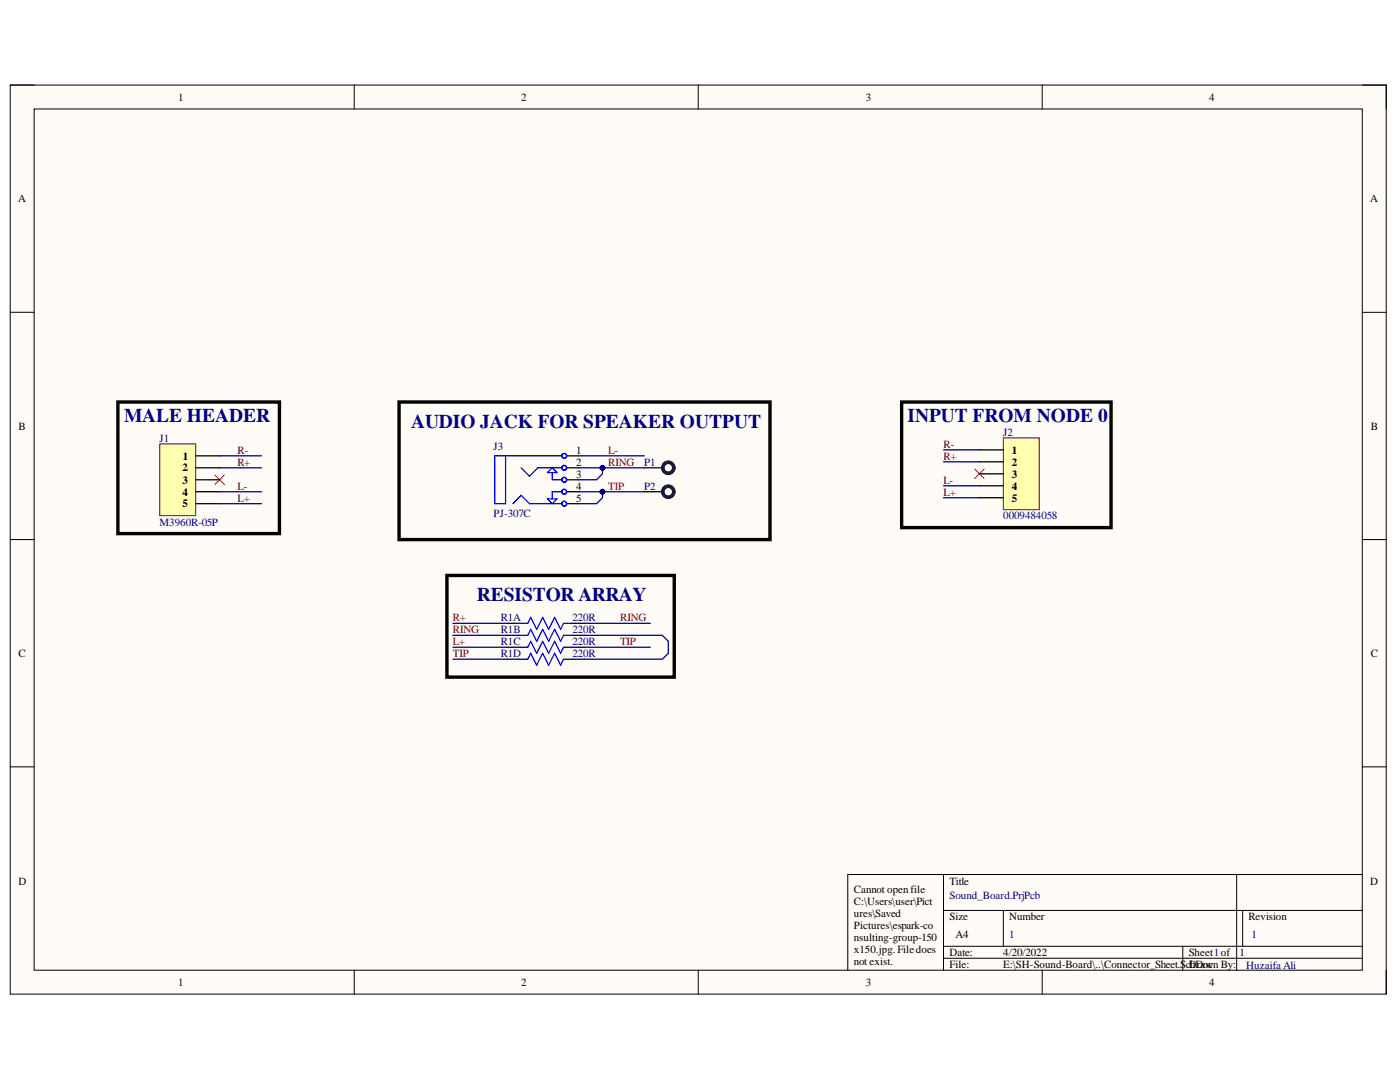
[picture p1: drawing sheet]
<svg xmlns="http://www.w3.org/2000/svg" width="279mm" height="216mm" viewBox="0 0 279 216" stroke-linecap="round" stroke-linejoin="round" font-family="sans-serif">
<path d="M2 17h274.6v181.4h-274.6z" fill-rule="evenodd" fill="#fffcf8"/>
<path d="M2 17h274.6v181.4h-274.6z" fill="none" stroke="#000" stroke-width=".2"/>
<path d="M6.8 21.7h265.1v171.9h-265.1z" fill-rule="evenodd" fill="#fffcf8"/>
<g fill="none" stroke="#000" stroke-width=".2">
<path d="M2 17h4.8M70.7 17v4.7M139.3 17v4.7M208 17v4.7M271.9 17h4.7v4.7M6.8 21.7h265.1v171.9h-265.1zM2 62.3h4.8M271.9 62.3h4.7M2 107.7h4.8M271.9 107.7h4.7M2 153h4.8M271.9 153h4.7"/>
<path d="M188.3 174.5v19.1M246.8 174.5v19.1M271.9 174.5h-102.7v19.1M70.7 193.6v4.8M139.3 193.6v4.8M188.3 181.7h83.6M188.3 188.8h83.6M188.3 191.2h83.6M200.2 181.7v7.1M208 193.6v4.8M236.1 188.8v4.8M248 181.7v7.1"/>
<path d="M276.6 193.6v4.8"/>
</g>
<path d="M128.6 93.3h3.6M128.6 98.1h3.6M101.1 124.4h2.4M101.1 126.8h2.4M101.1 129.1h2.4M101.1 131.5h2.4M114.3 124.4h2.4M114.3 126.8h2.4M114.3 129.1h2.4M114.3 131.5h2.4" fill="none" stroke="#000" stroke-width=".25"/>
<path d="M103.5 124.4h1.8l.6-1.2 1.2 2.4 1.2-2.4 1.2 2.4 1.2-2.4 1.2 2.4 .6-1.2h1.8M103.5 129.1h1.8l.6-1.1 1.2 2.3 1.2-2.3 1.2 2.3 1.2-2.3 1.2 2.3 .6-1.2h1.8M103.5 126.8h1.8l.6-1.2 1.2 2.4 1.2-2.4 1.2 2.4 1.2-2.4 1.2 2.4 .6-1.2h1.8M103.5 131.5h1.8l.6-1.2 1.2 2.4 1.2-2.4 1.2 2.4 1.2-2.4 1.2 2.4 .6-1.2h1.8" fill="none" stroke="#00f" stroke-width=".25"/>
<path d="M42.9 94.8l1.9 1.9M44.8 94.8l-1.9 1.9M194.5 93.6l1.9 1.9M196.4 93.6l-1.9 1.9" fill="none" stroke="#f00" stroke-width=".2"/>
<path d="M23.5 80.2h32.3v26.3h-32.3zM79.6 80.2h74.1v27.5h-74.1zM179.9 80.2h41.8v25.1h-41.8zM89.2 114.8h45.4v20.3h-45.4z" fill="none" stroke="#000" stroke-width=".68"/>
<g fill="none" stroke="#20124d" stroke-width=".68">
<circle cx="133.4" cy="93.3" r="1.1"/>
<circle cx="133.4" cy="98.1" r="1.1"/>
</g>
<path d="M200.2 87.4h7.2v14.3h-7.2z" fill-rule="evenodd" fill="#ffffb0"/>
<path d="M200.2 87.4h7.2v14.3h-7.2z" fill="none" stroke="#800000" stroke-width=".2"/>
<path d="M113.1 98.1h2.4M113.1 95.7h2.4M113.1 93.3h2.4M113.1 91h2.4M195.5 89.8h4.7M195.5 92.2h4.7M195.5 94.5h4.7M195.5 96.9h4.7M195.5 99.3h4.7M113.1 100.5h2.4" fill="none" stroke="#000" stroke-width=".25"/>
<g fill="none" stroke="#00f" stroke-width=".25">
<path d="M100.9 91v9.5h-2.2v-9.5h13.4M104 93.3l1.7 1.7 1.6-1.7h4.8M109.3 94.3l.9-1 1 1zM109.3 99.6h1.9l-1 .9zM110.2 94.3v1.4h1.9M112.1 98.1h-1.9v1.5M102.3 100.5l1.7-1.7 1.7 1.7h6.4"/>
<circle cx="112.6" cy="98.1" r=".48"/>
<circle cx="112.6" cy="91" r=".48"/>
<circle cx="112.6" cy="95.7" r=".48"/>
<circle cx="112.6" cy="93.3" r=".48"/>
<circle cx="112.6" cy="100.5" r=".48"/>
</g>
<path d="M31.9 88.6h7.1v14.3h-7.1z" fill-rule="evenodd" fill="#ffffb0"/>
<path d="M31.9 88.6h7.1v14.3h-7.1z" fill="none" stroke="#800000" stroke-width=".2"/>
<path d="M39 91h4.8M39 93.3h4.8M39 95.7h4.8M39 98.1h4.8M39 100.5h4.8" fill="none" stroke="#000" stroke-width=".25"/>
<path d="M115.5 93.3h13.1M115.5 91h13.1" fill="none" stroke="#000080" stroke-width=".25"/>
<circle cx="120.2" cy="93.3" r=".48" fill="#000080"/>
<circle cx="120.2" cy="93.3" r=".48" fill="none" stroke="#000080" stroke-width=".2"/>
<g fill="none" stroke="#000080" stroke-width=".25">
<path d="M43.8 93.3h8.4M43.8 98.1h8.4M43.8 91h8.4M115.5 98.1h13.1M188.3 92.2h7.2M188.3 96.9h7.2M188.3 99.3h7.2M188.3 89.8h7.2M43.8 100.5h8.4M90.4 124.4h10.7M90.4 126.8h10.7M90.4 129.1h10.7"/>
<path d="M90.4 131.5h10.7M116.7 126.8h15.5l1.2 1.2v2.3l-1.2 1.2h-15.5M116.7 124.4h13.1M116.7 129.1h13.1"/>
</g>
<circle cx="120.2" cy="98.1" r=".48" fill="#000080"/>
<circle cx="120.2" cy="98.1" r=".48" fill="none" stroke="#000080" stroke-width=".2"/>
<path d="M120.2 98.1v1.2l-1.2 1.2h-3.5" fill="none" stroke="#000080" stroke-width=".25"/>
<circle cx="120.2" cy="98.1" r=".48" fill="#000080"/>
<circle cx="120.2" cy="98.1" r=".48" fill="none" stroke="#000080" stroke-width=".2"/>
<path d="M120.2 93.3v1.2l-1.2 1.2h-3.5" fill="none" stroke="#000080" stroke-width=".25"/>
<circle cx="120.2" cy="93.3" r=".48" fill="#000080"/>
<circle cx="120.2" cy="93.3" r=".48" fill="none" stroke="#000080" stroke-width=".2"/>
<g font-size="3.9" fill="#000080">
<text x="24.8" y="84.2">MALE HEADER</text>
<text x="82" y="85.4">AUDIO JACK FOR SPEAKER OUTPUT</text>
<text x="181.1" y="84.2">INPUT FROM NODE 0</text>
<text x="95.1" y="120">RESISTOR ARRAY</text>
</g>
<g font-size="2.2">
<text x="35.6" y="20.1">1</text>
<text x="104" y="20.1">2</text>
<text x="172.8" y="20.1">3</text>
<text x="241.3" y="20.1">4</text>
<text x="3.6" y="40.4">A</text>
<text x="273.5" y="40.4">A</text>
<text x="3.7" y="85.7">B</text>
<text x="273.6" y="85.7">B</text>
<text x="36.4" y="94.1">2</text>
<text x="36.5" y="91.7">1</text>
<text x="115" y="95.3">3</text>
<text x="115" y="92.9">2</text>
<text x="115" y="90.5">1</text>
<text x="201.9" y="90.5">1</text>
<text x="201.9" y="92.9">2</text>
<text x="201.9" y="95.3">3</text>
<text x="36.4" y="96.5">3</text>
<text x="36.4" y="98.9">4</text>
<text x="36.4" y="101.3">5</text>
<text x="115" y="97.7">4</text>
<text x="115" y="100.1">5</text>
<text x="201.9" y="97.7">4</text>
<text x="201.9" y="100.1">5</text>
<text x="3.7" y="131.1">C</text>
<text x="273.6" y="131.1">C</text>
<text x="3.7" y="176.5">D</text>
<text x="170.4" y="178.3">Cannot openfile</text>
<text x="189.5" y="176.5">Title</text>
<text x="273.5" y="176.5">D</text>
<text x="170.4" y="180.6">C:\Users\user\Pict</text>
<text x="170.4" y="183">ures\Saved</text>
<text x="170.4" y="185.4">Pictures\espark-co</text>
<text x="189.5" y="183.6">Size</text>
<text x="201.4" y="183.6">Number</text>
<text x="249.1" y="183.6">Revision</text>
<text x="170.4" y="187.8">nsulting-group-150</text>
<text x="170.4" y="190.2">x150.jpg.Filedoes</text>
<text x="189.5" y="190.8">Date:</text>
<text x="190.7" y="187.2">A4</text>
<text x="200.2" y="190.8">4/20/2022</text>
<text x="237.2" y="190.8">Sheet1of</text>
<text x="35.6" y="196.8">1</text>
<text x="104" y="196.8">2</text>
<text x="170.4" y="192.5">not exist.</text>
<text x="172.8" y="196.8">3</text>
<text x="189.5" y="193.1">File:</text>
<text x="200.2" y="193.1">E:\SH-Sound-Board\..\Connector_Sheet.ScDrawn By:</text>
<text x="237.6" y="193.1">hDoc</text>
<text x="241.3" y="196.8">4</text>
</g>
<g font-size="2.2" fill="#000080">
<text x="31.9" y="88.2">J1</text>
<text x="98.5" y="89.9">J3</text>
<text x="200.2" y="87">J2</text>
<text x="128.6" y="92.9">P1</text>
<text x="128.6" y="97.7">P2</text>
<text x="31.9" y="104.9">M3960R-05P</text>
<text x="98.5" y="103.2">PJ-307C</text>
<text x="200.2" y="103.6">0009484058</text>
<text x="99.9" y="124">R1A</text>
<text x="114.2" y="124">220R</text>
<text x="99.9" y="126.3">R1B</text>
<text x="99.9" y="128.7">R1C</text>
<text x="99.9" y="131.1">R1D</text>
<text x="114.2" y="126.3">220R</text>
<text x="114.2" y="128.7">220R</text>
<text x="114.2" y="131.1">220R</text>
<text x="189.5" y="179.4">Sound_Board.PrjPcb</text>
<text x="201.4" y="187.2">1</text>
<text x="247.4" y="190.8">1</text>
<text x="249.7" y="187.2">1</text>
<text x="248.7" y="193.4">Huzaifa Ali</text>
</g>
<g font-size="2.2" fill="#800000">
<text x="188.3" y="89.3">R-</text>
<text x="47.4" y="90.5">R-</text>
<text x="47.4" y="92.9">R+</text>
<text x="121.4" y="92.9">RING</text>
<text x="121.4" y="90.5">L-</text>
<text x="188.3" y="91.7">R+</text>
<text x="47.4" y="97.7">L-</text>
<text x="47.4" y="100.1">L+</text>
<text x="121.4" y="97.7">TIP</text>
<text x="188.3" y="96.5">L-</text>
<text x="188.3" y="98.9">L+</text>
<text x="90.4" y="124">R+</text>
<text x="123.8" y="124">RING</text>
<text x="90.4" y="126.3">RING</text>
<text x="90.4" y="128.7">L+</text>
<text x="90.4" y="131.1">TIP</text>
<text x="123.8" y="128.7">TIP</text>
</g>
</svg>
